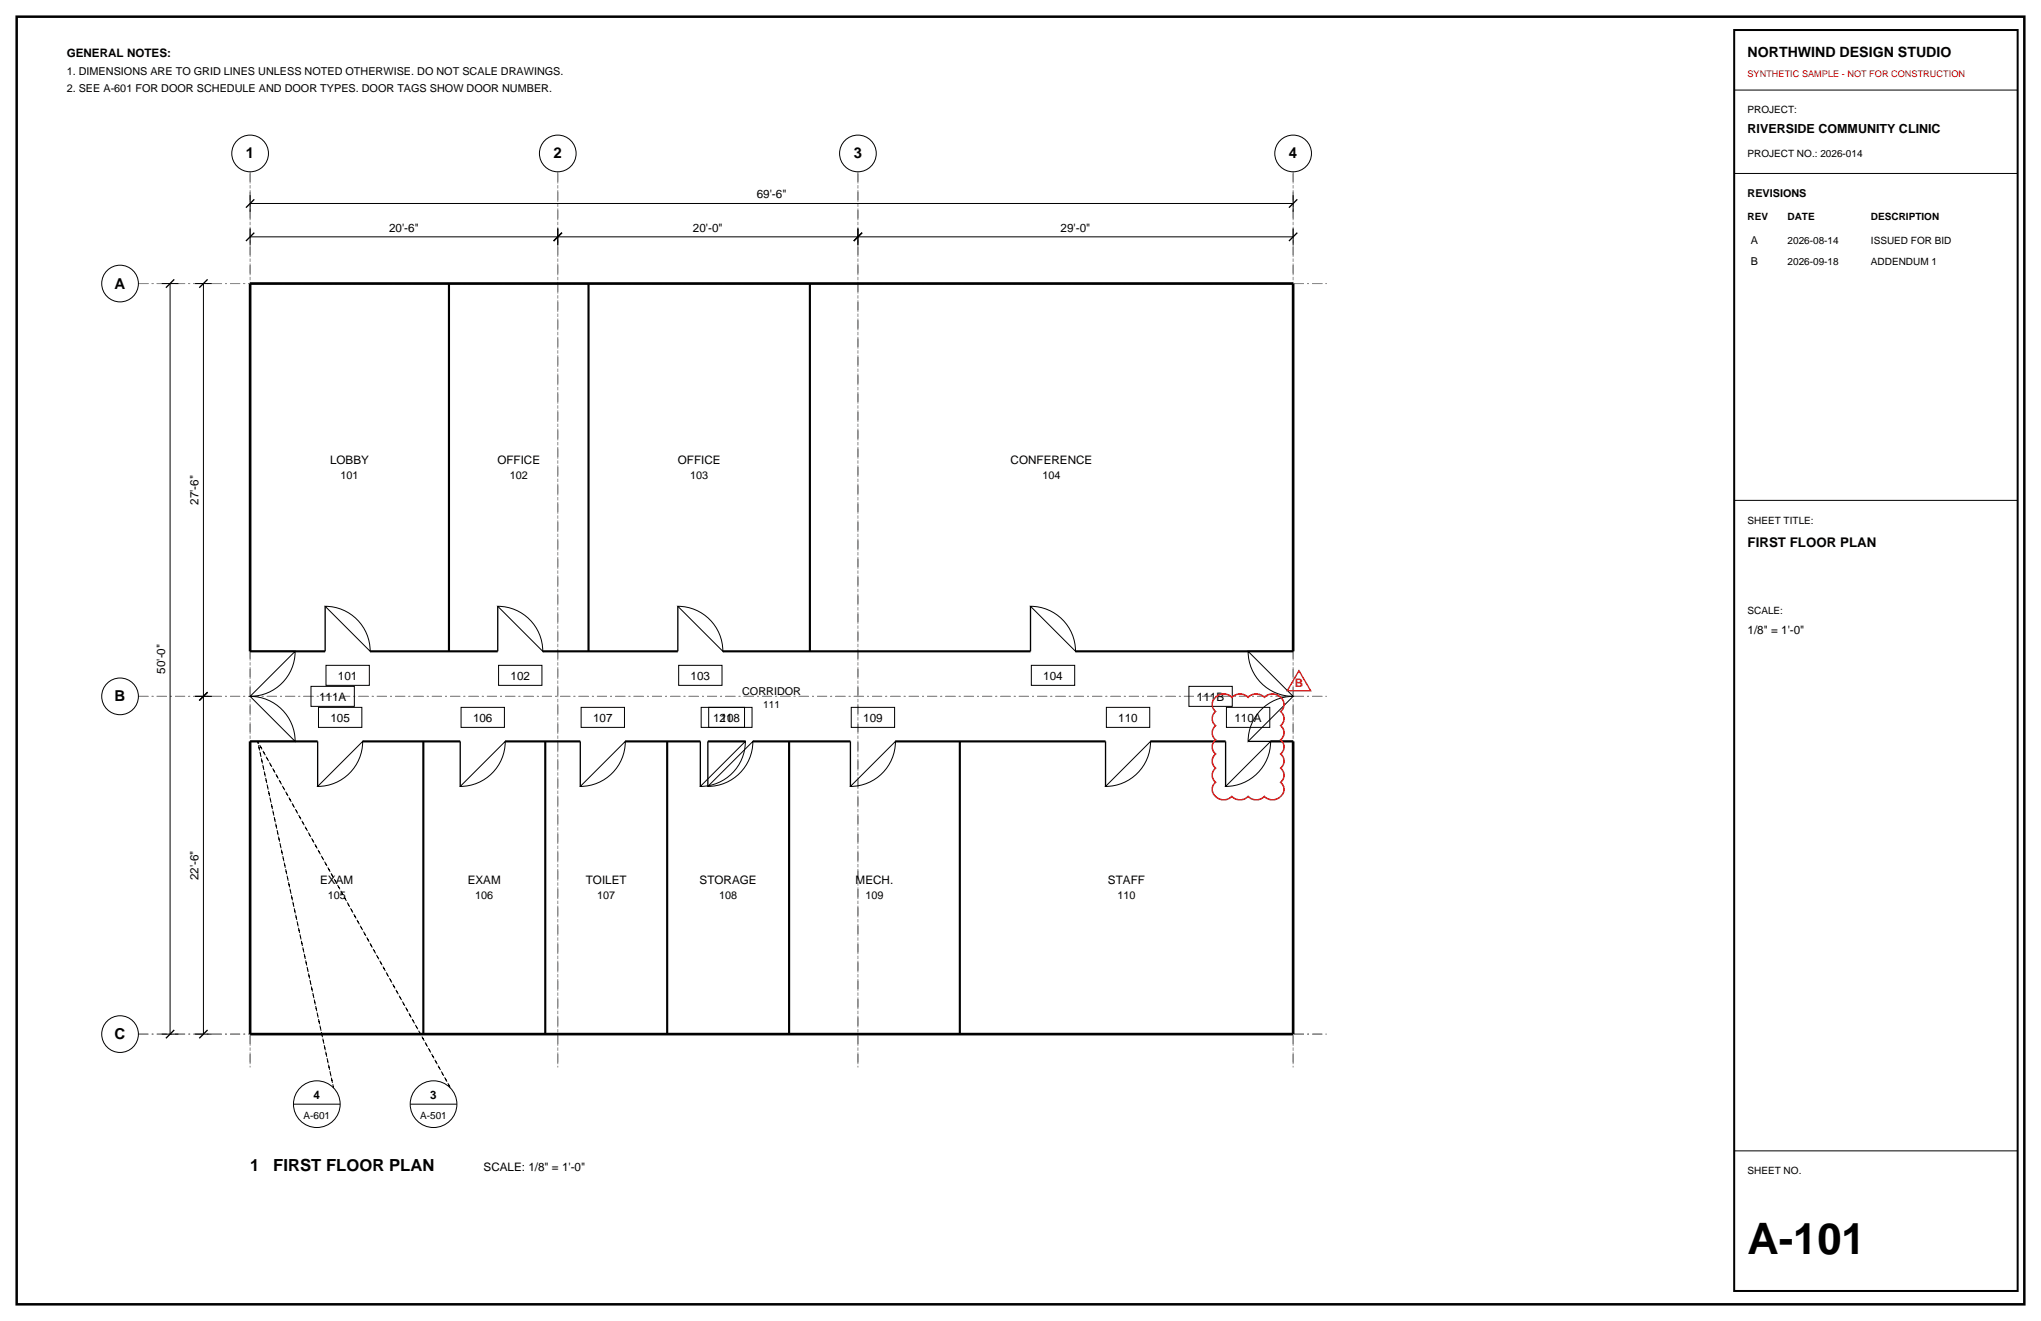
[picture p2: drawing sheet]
<svg xmlns="http://www.w3.org/2000/svg" width="432mm" height="279mm" viewBox="0 0 432 279" stroke-linecap="round" stroke-linejoin="round" font-family="sans-serif">
<path d="M3.5 3.5h424.8v272.4h-424.8z" fill="none" stroke="#000" stroke-width=".53"/>
<path d="M52.9 36.3v189.5zM118 36.3v189.5zM181.5 36.3v189.5zM273.6 36.3v189.5zM29.3 60h251.3zM29.3 147.3h251.3zM29.3 218.7h251.3z" fill="none" stroke="#8c8c8c" stroke-width=".21" stroke-dasharray="2.1 .7 .4 .7" stroke-linecap="butt"/>
<g fill="none" stroke="#000" stroke-width=".21">
<path d="M366.9 19.1h60zM366.9 36.7h60zM34.2 60h3.5zM36 60v158.7zM41.3 60h3.5zM43 60v87.3zM52.9 50.1h65.1zM52.9 48.3v3.6zM52.9 43h220.7zM52.9 41.3v3.5zM118 48.3v3.6zM118 50.1h63.5z"/>
<path d="M181.5 48.3v3.6zM181.5 50.1h92.1zM273.6 48.3v3.6zM273.6 41.3v3.5zM366.9 105.8h60zM68.8 128.2a9.5 9.5 0 0 1 9.5 9.6zM105.3 128.2a9.5 9.5 0 0 1 9.5 9.6zM143.4 128.2a9.5 9.5 0 0 1 9.5 9.6zM218 128.2a9.5 9.5 0 0 1 9.5 9.6zM264.1 137.8l9.5 9.5a9.5 9.5 0 0 1-9.5-9.5zM41.3 147.3h3.5zM43 147.3v71.4z"/>
<path d="M52.9 147.3l9.5-9.5a9.5 9.5 0 0 1-9.5 9.5zM52.9 147.3a9.5 9.5 0 0 1 9.5 9.5zM65.8 145.2h9.2v4.2h-9.2zM67.4 149.6h9.2v4.2h-9.2zM69 140.7h9.1v4.3h-9.1zM76.7 156.8a9.5 9.5 0 0 1-9.5 9.5zM97.5 149.6h9.2v4.2h-9.2zM105.5 140.7h9.2v4.3h-9.2zM106.9 156.8a9.5 9.5 0 0 1-9.5 9.5zM122.9 149.6h9.2v4.2h-9.2zM132.3 156.8a9.5 9.5 0 0 1-9.5 9.5zM143.6 140.7h9.2v4.3h-9.2z"/>
<path d="M148.3 149.6h9.2v4.2h-9.2zM149.9 149.6h9.2v4.2h-9.2zM157.7 156.8a9.5 9.5 0 0 1-9.5 9.5zM159.3 156.8a9.5 9.5 0 0 1-9.5 9.5zM180.1 149.6h9.2v4.2h-9.2zM189.4 156.8a9.5 9.5 0 0 1-9.5 9.5zM218.2 140.7h9.2v4.3h-9.2zM234.1 149.6h9.1v4.2h-9.1zM243.4 156.8a9.5 9.5 0 0 1-9.5 9.5zM251.5 145.2h9.2v4.2h-9.2zM259.5 149.6h9.1v4.2h-9.1zM266.5 150.5a9.5 9.5 0 0 1 7.1-3.2l-9.5 9.5a9.5 9.5 0 0 1 2.4-6.3z"/>
<path d="M268.8 156.8a9.5 9.5 0 0 1-9.5 9.5zM34.2 218.7h3.5zM41.3 218.7h3.5zM62.1 233.5h9.9zM86.8 233.5h9.9zM366.9 243.4h60z"/>
<circle cx="52.9" cy="32.5" r="3.9"/>
<circle cx="118" cy="32.5" r="3.9"/>
<circle cx="181.5" cy="32.5" r="3.9"/>
<circle cx="273.6" cy="32.5" r="3.9"/>
<circle cx="25.4" cy="60" r="3.9"/>
<circle cx="25.4" cy="147.3" r="3.9"/>
<circle cx="25.4" cy="218.7" r="3.9"/>
<circle cx="67" cy="233.5" r="4.9"/>
<circle cx="91.7" cy="233.5" r="4.9"/>
</g>
<g fill="none" stroke="#000" stroke-width=".28">
<path d="M52 51l1.8-1.8zM52 43.9l1.8-1.7zM117.1 51l1.8-1.8zM180.6 51l1.8-1.8zM272.7 51l1.8-1.8zM272.7 43.9l1.8-1.7zM35.1 60.9l1.8-1.8zM42.2 60.9l1.7-1.8zM52.9 137.8h9.5zM68.8 128.2v9.6zM105.3 128.2v9.6zM143.4 128.2v9.6z"/>
<path d="M218 128.2v9.6zM264.1 137.8h9.5zM42.2 148.2l1.7-1.8zM52.9 156.8h9.5zM67.2 156.8v9.5zM97.4 156.8v9.5zM122.8 156.8v9.5zM148.2 156.8v9.5zM149.8 156.8v9.5zM179.9 156.8v9.5zM233.9 156.8v9.5zM259.3 156.8v9.5z"/>
<path d="M264.1 156.8h9.5zM35.1 219.6l1.8-1.8zM42.2 219.6l1.7-1.8z"/>
</g>
<path d="M52.9 60h220.7zM52.9 60v77.8zM273.6 60v77.8zM52.9 156.8v61.9zM273.6 156.8v61.9zM52.9 218.7h220.7z" fill="none" stroke="#000" stroke-width=".56"/>
<g fill="none" stroke="#000" stroke-width=".45">
<path d="M95 60v77.8zM124.5 60v77.8zM171.3 60v77.8zM52.9 137.8h15.9zM78.3 137.8h27zM114.8 137.8h28.6zM152.9 137.8h65.1zM227.5 137.8h46.1zM52.9 156.8h14.3zM76.7 156.8h20.7zM89.6 156.8v61.9zM106.9 156.8h15.9z"/>
<path d="M115.4 156.8v61.9zM132.3 156.8h15.9zM141.2 156.8v61.9zM149.8 156.8h7.9zM159.3 156.8h20.6zM166.9 156.8v61.9zM189.4 156.8h44.5zM203.1 156.8v61.9zM243.4 156.8h15.9zM268.8 156.8h4.8z"/>
</g>
<path d="M54.5 156.8l16.1 73.2zM54.5 156.8l40.7 73.2z" fill="none" stroke="#000" stroke-width=".21" stroke-dasharray=".7 .7" stroke-linecap="butt"/>
<path d="M366.9 6.4h60v266.6h-60z" fill="none" stroke="#000" stroke-width=".42"/>
<path d="M257.2 147.5a2.41 2.41 0 0 1 3.4 0 2.41 2.41 0 0 1 3.5 0 2.41 2.41 0 0 1 3.4 0 2.39 2.39 0 0 1 2.8-.5 2.39 2.39 0 0 1 1.3 2.5l-.7 1a1.91 1.91 0 0 1 0 3 1.91 1.91 0 0 1 0 3 1.91 1.91 0 0 1 0 3 1.91 1.91 0 0 1 0 3 1.91 1.91 0 0 1 0 3 2.23 2.23 0 0 1 .3 2.8 2.23 2.23 0 0 1-2.8 .7l-.9-.5a2.41 2.41 0 0 1-3.4 0 2.41 2.41 0 0 1-3.5 0 2.39 2.39 0 0 1-2.8 .4 2.39 2.39 0 0 1-1.3-2.5l.7-.9a1.91 1.91 0 0 1 0-3 1.91 1.91 0 0 1 0-3 1.91 1.91 0 0 1 0-3 1.91 1.91 0 0 1 0-3 1.91 1.91 0 0 1 0-3 1.91 1.91 0 0 1 0-3z" fill="none" stroke="#d90d0d" stroke-width=".32"/>
<path d="M274.8 141.9l2.5 4.2h-5z" fill="none" stroke="#d90d0d" stroke-width=".28"/>
<text font-size="9.2" x="369.7" y="265.3">A-101</text>
<g font-size="3.5">
<text x="52.9" y="247.6">1</text>
<text x="57.8" y="247.6">FIRST FLOOR PLAN</text>
</g>
<g font-size="3.2">
<text x="52" y="33.5">1</text>
<text x="117.1" y="33.5">2</text>
<text x="180.6" y="33.5">3</text>
<text x="272.7" y="33.5">4</text>
<text x="24.3" y="61">A</text>
<text x="24.3" y="148.3">B</text>
<text x="24.3" y="219.8">C</text>
</g>
<text font-size="3" x="369.7" y="12">NORTHWIND DESIGN STUDIO</text>
<text font-size="2.8" x="369.7" y="115.7">FIRST FLOOR PLAN</text>
<text font-size="2.6" x="369.7" y="28.2">RIVERSIDE COMMUNITY CLINIC</text>
<g font-size="2.5">
<text x="14.1" y="12">GENERAL NOTES:</text>
<text x="160.1" y="42">69'-6&quot;</text>
<text x="82.3" y="49">20'-6&quot;</text>
<text x="146.6" y="49">20'-0&quot;</text>
<text x="224.4" y="49">29'-0&quot;</text>
<text x="69.8" y="98.2">LOBBY</text>
<text x="105.2" y="98.2">OFFICE</text>
<text x="143.4" y="98.2">OFFICE</text>
<text x="213.8" y="98.2">CONFERENCE</text>
<text x="42" y="106.8" transform="rotate(-90 42 106.8)">27'-6&quot;</text>
<text x="369.7" y="134.1">1/8&quot; = 1'-0&quot;</text>
<text x="34.9" y="142.5" transform="rotate(-90 34.9 142.5)">50'-0&quot;</text>
<text x="71.5" y="143.7">101</text>
<text x="108" y="143.7">102</text>
<text x="146.1" y="143.7">103</text>
<text x="220.7" y="143.7">104</text>
<text x="67.5" y="148.2">111A</text>
<text x="253.2" y="148.2">111B</text>
<text x="69.9" y="152.6">105</text>
<text x="100.1" y="152.6">106</text>
<text x="125.5" y="152.6">107</text>
<text x="150.9" y="152.6">121</text>
<text x="152.5" y="152.6">108</text>
<text x="182.6" y="152.6">109</text>
<text x="236.6" y="152.6">110</text>
<text x="261.2" y="152.6">110A</text>
<text x="42" y="186.1" transform="rotate(-90 42 186.1)">22'-6&quot;</text>
<text x="67.7" y="187.1">EXAM</text>
<text x="99" y="187.1">EXAM</text>
<text x="123.9" y="187.1">TOILET</text>
<text x="148" y="187.1">STORAGE</text>
<text x="181" y="187.1">MECH.</text>
<text x="234.4" y="187.1">STAFF</text>
<text x="66.3" y="232.5">4</text>
<text x="91" y="232.5">3</text>
<text x="102.3" y="247.6">SCALE: 1/8&quot; = 1'-0&quot;</text>
</g>
<text font-size="2.5" fill="#d90d0d" x="273.9" y="145.4">B</text>
<g font-size="2.3">
<text x="14.1" y="15.9">1. DIMENSIONS ARE TO GRID LINES UNLESS NOTED OTHERWISE. DO NOT SCALE DRAWINGS.</text>
<text x="14.1" y="19.4">2. SEE A-601 FOR DOOR SCHEDULE AND DOOR TYPES. DOOR TAGS SHOW DOOR NUMBER.</text>
<text x="369.7" y="41.6">REVISIONS</text>
<text x="370.4" y="51.5">A</text>
<text x="370.4" y="56.1">B</text>
<text x="72" y="101.3">101</text>
<text x="107.8" y="101.3">102</text>
<text x="146" y="101.3">103</text>
<text x="220.5" y="101.3">104</text>
<text x="157" y="146.9">CORRIDOR</text>
<text x="69.3" y="190.2">105</text>
<text x="100.5" y="190.2">106</text>
<text x="126.3" y="190.2">107</text>
<text x="152.1" y="190.2">108</text>
<text x="183.1" y="190.2">109</text>
<text x="236.4" y="190.2">110</text>
</g>
<g font-size="2.1">
<text x="369.7" y="24">PROJECT:</text>
<text x="369.7" y="33.2">PROJECT NO.: 2026-014</text>
<text x="369.7" y="46.6">REV</text>
<text x="378.2" y="46.6">DATE</text>
<text x="395.8" y="46.6">DESCRIPTION</text>
<text x="378.2" y="51.5">2026-08-14</text>
<text x="395.8" y="51.5">ISSUED FOR BID</text>
<text x="378.2" y="56.1">2026-09-18</text>
<text x="395.8" y="56.1">ADDENDUM 1</text>
<text x="369.7" y="110.8">SHEET TITLE:</text>
<text x="369.7" y="129.8">SCALE:</text>
<text x="161.5" y="149.8">111</text>
<text x="64.2" y="236.7">A-601</text>
<text x="88.9" y="236.7">A-501</text>
<text x="369.7" y="248.4">SHEET NO.</text>
</g>
<text font-size="1.9" fill="#d90d0d" x="369.7" y="16.2">SYNTHETIC SAMPLE - NOT FOR CONSTRUCTION</text>
</svg>
